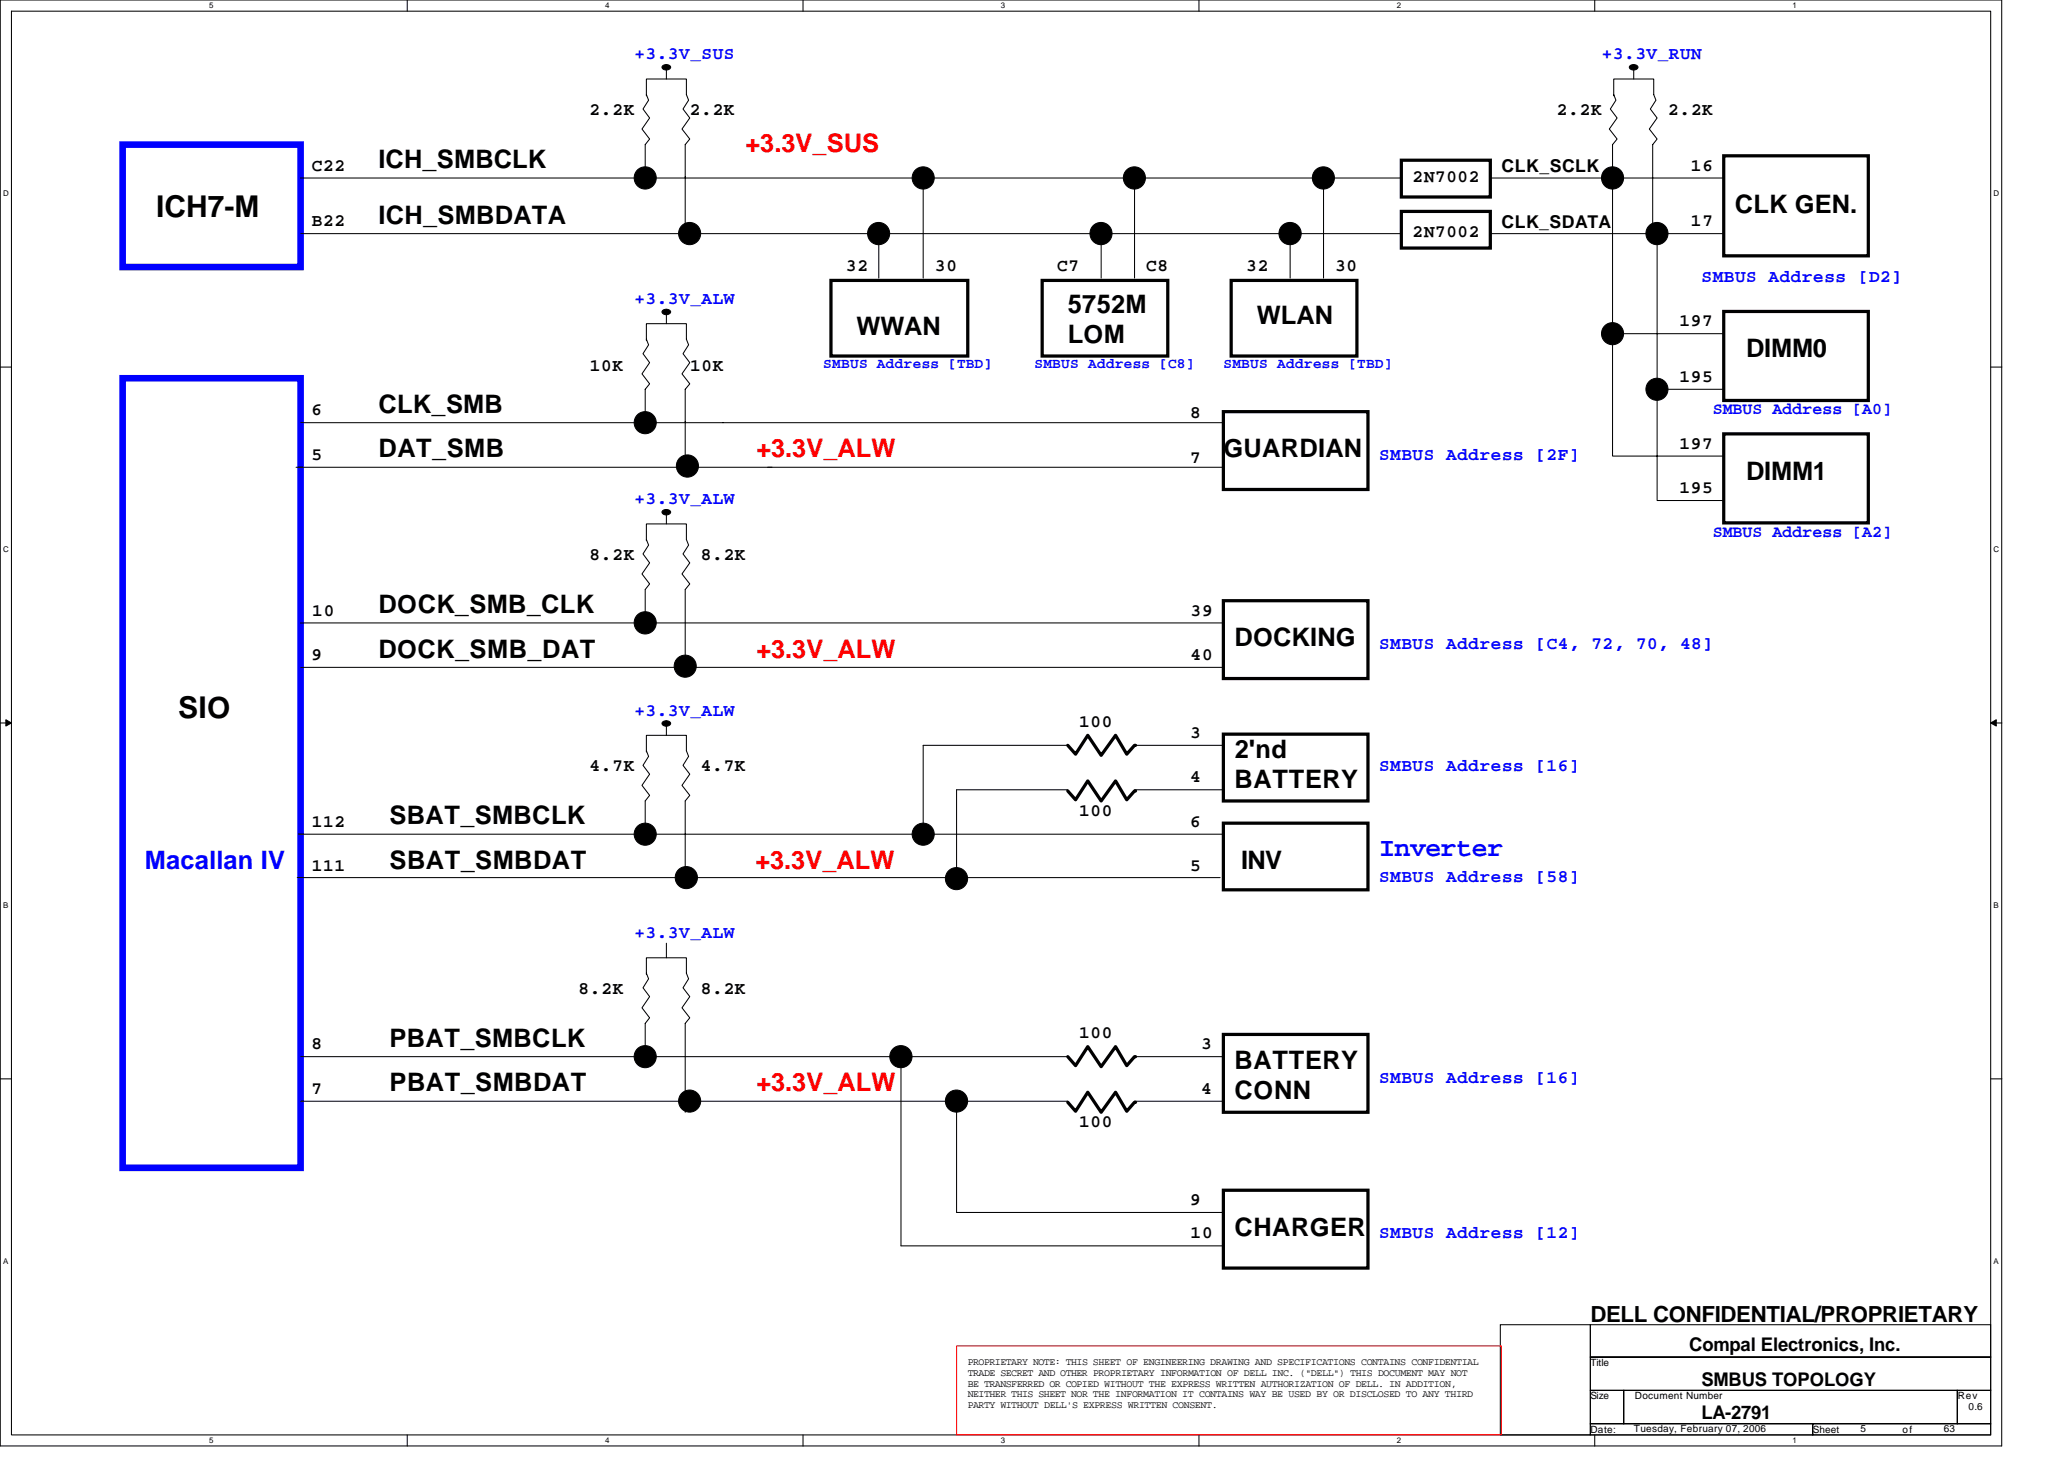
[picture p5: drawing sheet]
<svg xmlns="http://www.w3.org/2000/svg" width="297mm" height="210mm" viewBox="0 0 297 210" stroke-linecap="round" stroke-linejoin="round" font-family="sans-serif">
<path d="M0 0h288.1v208h-288.1zM1.6 1.6h284.9v204.8h-284.9z" fill="none" stroke="#000" stroke-width=".15"/>
<g fill="#fff">
<path d="M30.1 .2h.6v1.2h-.6z"/>
<path d="M30.1 206.6h.6v1.3h-.6z"/>
</g>
<path d="M58.6 0v1.6M58.6 206.4v1.6" fill="none" stroke="#000" stroke-width=".15"/>
<g fill="#fff">
<path d="M87.1 .2h.6v1.2h-.6z"/>
<path d="M87.1 206.6h.6v1.3h-.6z"/>
</g>
<path d="M115.6 0v1.6M115.6 206.4v1.6" fill="none" stroke="#000" stroke-width=".15"/>
<g fill="#fff">
<path d="M144 .2h.6v1.2h-.6z"/>
<path d="M144 206.6h.6v1.3h-.6z"/>
</g>
<path d="M172.5 0v1.6M172.5 206.4v1.6" fill="none" stroke="#000" stroke-width=".15"/>
<g fill="#fff">
<path d="M201 .2h.6v1.2h-.6z"/>
<path d="M201 206.6h.6v1.3h-.6z"/>
</g>
<path d="M229.5 0v1.6M229.5 206.4v1.6" fill="none" stroke="#000" stroke-width=".15"/>
<g fill="#fff">
<path d="M258 .2h.6v1.2h-.6z"/>
<path d="M258 206.6h.6v1.3h-.6z"/>
<path d="M.4 27.2h.8v1.3h-.8z"/>
<path d="M286.9 27.2h.8v1.3h-.8z"/>
<path d="M.4 78.4h.8v1.3h-.8z"/>
<path d="M286.9 78.4h.8v1.3h-.8z"/>
</g>
<path d="M0 52.8h1.6M286.5 52.8h1.6" fill="none" stroke="#000" stroke-width=".15"/>
<g fill="#fff">
<path d="M.4 129.6h.8v1.3h-.8z"/>
<path d="M286.9 129.6h.7v1.3h-.7z"/>
</g>
<path d="M0 104h1.6M286.5 104h1.6" fill="none" stroke="#000" stroke-width=".15"/>
<path d="M.8 103.5l.8 .5-.8 .5zM286.5 104l.8-.5v1z" fill="#000" stroke="#000" stroke-width=".14"/>
<g fill="#fff">
<path d="M.4 180.8h.8v1.3h-.8z"/>
<path d="M286.9 180.8h.7v1.3h-.7z"/>
</g>
<g fill="none" stroke="#000" stroke-width=".15">
<path d="M93 13.6l.3 .8-.8 1.3 1 1.3-1.1 1.6 1.1 1.4-.6 .8v4.8M93 13.8v-2.4h5.8v2.2l.3 .8-.8 1.3 1 1.3-1.2 1.6 1.2 1.4-.7 .8v12.8M95.9 9.3v2.1M232.2 13.6l.4 .8-.8 1.3 .9 1.3-1.1 1.6 1.1 1.4-.6 .8v44.8h16M232.2 13.8v-2.4h5.8v2.2l.3 .8-.8 1.3 1 1.3-1.1 1.6 1.1 1.4-.7 .8v12.8M235.1 9.3v2.1M43.3 33.6h158.4M43.3 25.6h158.4M126.5 33.6v6.4M132.9 25.6v14.4M158.5 33.6v6.4M163.3 25.6v14.4"/>
<path d="M185.7 33.6v6.4M190.5 25.6v14.4M214.5 33.6h33.6M214.5 25.6h33.6M238.5 33.6v38.4h9.6M93 48.8l.3 .8-.8 1.3 1 1.3-1.1 1.6 1.1 1.4-.6 .8v4.8M93 49v-2.4h5.8v2.2l.3 .8-.8 1.3 1 1.3-1.2 1.6 1.2 1.4-.7 .8v11.4M95.9 44.5v2.1M232.1 48h16M238.5 56h9.6M42.6 67.2h133.5M43.3 60.8h132.8"/>
<path d="M93 77.6l.3 .8-.8 1.3 1 1.3-1.1 1.6 1.1 1.4-.6 .8v4.8M93 77.8v-2.4h5.8v2.2l.3 .8-.8 1.3 1 1.3-1.2 1.6 1.2 1.4-.7 .8v11.2M95.9 73.3v2.1M43.3 96h132.8M43.3 89.6h132.8M93 108l.3 .8-.8 1.3 1 1.3-1.1 1.6 1.1 1.4-.6 .8v4.8M93 108.2v-2.4h5.8v2.2l.3 .8-.8 1.3 1 1.3-1.2 1.6 1.2 1.4-.7 .8v11.1M95.9 103.7v2.1M153.7 113.6h-16v12.8M153.7 107.2h-20.8v12.8M163.3 107.2h12.8M163.3 113.6h12.8"/>
<path d="M42.8 126.3h132.8M42.9 120h133.3M95.9 135.7v2.1M0 155.2h1.6M43.3 152h110.4M43.3 158.4h110.4M93 140l.3 .8-.8 1.3 1 1.3-1.1 1.6 1.1 1.4-.6 .8v4.8M93 140.2v-2.4h5.8v2.2l.3 .8-.8 1.3 1 1.3-1.2 1.6 1.2 1.4-.7 .8v12.8M129.7 152v27.2h46.4M137.7 158.4v16h38.4M163.3 152h12.8M163.3 158.4h12.8"/>
<path d="M286.5 155.2h1.6M215.9 190.6h13v15.8h-13zM228.9 190.6h57.6v4.6h-57.6zM228.9 195.2h57.6v4.8h-57.6zM228.9 204.8h32v1.6h-32zM228.9 200h4.8v4.8h-4.8zM233.7 200h48v4.8h-48zM260.9 204.8h25.6v1.6h-25.6zM281.7 200h4.8v4.8h-4.8z"/>
</g>
<path d="M17.6 20.8h25.7v17.6h-25.7zM17.6 54.4h25.7v113.6h-25.7z" fill="none" stroke="#00f" stroke-width=".95"/>
<g fill="none" stroke="#000" stroke-width=".47">
<path d="M201.7 23.1h12.8v5.2h-12.8zM201.7 30.4h12.8v5.3h-12.8zM248.1 22.4h20.8v14.4h-20.8zM119.6 40.3h19.7v10.9h-19.7zM150 40.3h18.1v10.9h-18.1zM176.1 59.2h20.8v11.2h-20.8zM177.2 40.3h18.1v10.9h-18.1zM248.1 44.8h20.8v12.8h-20.8zM248.1 62.4h20.8v12.8h-20.8zM176.1 86.4h20.8v11.2h-20.8zM153.7 107.2l1.1 1.3 1.7-2.7 2 2.9 2-2.9 1.7 2.7 1.1-1.3h.1M153.7 113.8l1.1 1.3 1.7-2.7 2 2.8 2-2.8 1.7 2.7 1.1-1.3h.1"/>
<path d="M176.1 105.6h20.8v9.6h-20.8zM176.1 118.4h20.8v9.6h-20.8zM153.7 152l1.1 1.3 1.7-2.7 2 2.9 2-2.9 1.7 2.7 1.1-1.3h.1M153.7 158.6l1.1 1.3 1.7-2.8 2 2.9 2-2.9 1.7 2.8 1.1-1.3h.1M176.1 148.8h20.8v11.2h-20.8zM176.1 171.2h20.8v11.2h-20.8z"/>
</g>
<g fill="#000" stroke="#000" stroke-width=".15">
<path d="M95.4 9.5a.77 .77 0 0 1 1.1 .2 .69 .69 0 0 1-.6 .4 .69 .69 0 0 1-.6-.4z" fill-rule="evenodd"/>
<path d="M234.6 9.5a.77 .77 0 0 1 1.1 .2 .69 .69 0 0 1-.6 .4 .69 .69 0 0 1-.6-.4z" fill-rule="evenodd"/>
<path d="M95.4 44.7a.77 .77 0 0 1 1.1 .2 .69 .69 0 0 1-.6 .4 .69 .69 0 0 1-.6-.4z" fill-rule="evenodd"/>
<path d="M95.4 73.5a.77 .77 0 0 1 1.1 .2 .69 .69 0 0 1-.6 .4 .69 .69 0 0 1-.6-.4z" fill-rule="evenodd"/>
<path d="M95.4 103.9a.77 .77 0 0 1 1.1 .2 .69 .69 0 0 1-.6 .4 .69 .69 0 0 1-.6-.4z" fill-rule="evenodd"/>
<circle cx="92.8" cy="25.6" r="1.6"/>
<circle cx="99.2" cy="33.6" r="1.6"/>
<circle cx="126.4" cy="33.6" r="1.6"/>
<circle cx="132.9" cy="25.6" r="1.6"/>
<circle cx="158.4" cy="33.6" r="1.6"/>
<circle cx="163.2" cy="25.6" r="1.6"/>
<circle cx="185.7" cy="33.6" r="1.6"/>
<circle cx="190.4" cy="25.6" r="1.6"/>
<circle cx="232.1" cy="25.6" r="1.6"/>
<circle cx="238.5" cy="33.6" r="1.6"/>
<circle cx="232.1" cy="48" r="1.59"/>
<circle cx="238.5" cy="56" r="1.59"/>
<circle cx="92.9" cy="60.8" r="1.59"/>
<circle cx="98.9" cy="67" r="1.6"/>
<circle cx="92.8" cy="89.6" r="1.6"/>
<circle cx="98.6" cy="95.8" r="1.59"/>
<circle cx="92.9" cy="120" r="1.59"/>
<circle cx="98.8" cy="126.3" r="1.6"/>
<circle cx="132.9" cy="120" r="1.59"/>
<circle cx="137.7" cy="126.4" r="1.6"/>
<circle cx="92.9" cy="152" r="1.59"/>
<circle cx="99.2" cy="158.4" r="1.59"/>
<circle cx="129.7" cy="152" r="1.6"/>
<circle cx="137.7" cy="158.4" r="1.6"/>
</g>
<path d="M137.7 193.6h78.4v12.8h-78.4z" fill="none" stroke="#f00" stroke-width=".15"/>
<g font-size="4.3">
<text x="22.5" y="31.2">ICH7-M</text>
<text x="25.7" y="103.2">SIO</text>
</g>
<text font-size="3.8" fill="#00f" x="198.5" y="123.2">Inverter</text>
<g font-size="3.7" fill="#f00">
<text x="107.3" y="21.8">+3.3V_SUS</text>
<text x="108.9" y="65.8">+3.3V_ALW</text>
<text x="108.9" y="94.6">+3.3V_ALW</text>
<text x="108.7" y="125">+3.3V_ALW</text>
<text x="108.9" y="157">+3.3V_ALW</text>
</g>
<g font-size="3.7">
<text x="54.5" y="24.2">ICH_SMBCLK</text>
<text x="54.5" y="32.2">ICH_SMBDATA</text>
<text x="249.7" y="30.6">CLK GEN.</text>
<text x="153.7" y="45">5752M</text>
<text x="180.9" y="46.6">WLAN</text>
<text x="123.3" y="48.2">WWAN</text>
<text x="153.7" y="49.3">LOM</text>
<text x="251.3" y="51.4">DIMM0</text>
<text x="54.5" y="59.4">CLK_SMB</text>
<text x="54.5" y="65.8">DAT_SMB</text>
<text x="176.1" y="65.8">GUARDIAN</text>
<text x="251.3" y="69">DIMM1</text>
<text x="54.5" y="88.2">DOCK_SMB_CLK</text>
<text x="54.5" y="94.6">DOCK_SMB_DAT</text>
<text x="177.7" y="93">DOCKING</text>
<text x="177.7" y="113.3">BATTERY</text>
<text x="177.7" y="109">2'nd</text>
<text x="56" y="118.6">SBAT_SMBCLK</text>
<text x="56" y="125">SBAT_SMBDAT</text>
<text x="178.6" y="125">INV</text>
<text x="56" y="150.6">PBAT_SMBCLK</text>
<text x="177.7" y="153.8">BATTERY</text>
<text x="56" y="157">PBAT_SMBDAT</text>
<text x="177.7" y="158.1">CONN</text>
<text x="177.7" y="177.8">CHARGER</text>
</g>
<text font-size="3.7" fill="#00f" x="20.8" y="125">Macallan IV</text>
<text font-size="3.2" x="228.9" y="190.2">DELL CONFIDENTIAL/PROPRIETARY</text>
<g font-size="2.7">
<text x="243.1" y="194.4">Compal Electronics, Inc.</text>
<text x="244.9" y="199.3">SMBUS TOPOLOGY</text>
<text x="244.9" y="204.2">LA-2791</text>
</g>
<g font-size="2.5" fill="#00f">
<text x="91.3" y="8.6">+3.3V_SUS</text>
<text x="230.5" y="8.6">+3.3V_RUN</text>
<text x="244.9" y="40.6">SMBUS Address [D2]</text>
<text x="91.3" y="43.8">+3.3V_ALW</text>
<text x="198.5" y="66.1">SMBUS Address [2F]</text>
<text x="91.3" y="72.6">+3.3V_ALW</text>
<text x="198.5" y="93.4">SMBUS Address [C4, 72, 70, 48]</text>
<text x="91.3" y="103">+3.3V_ALW</text>
<text x="198.5" y="111">SMBUS Address [16]</text>
<text x="198.5" y="127">SMBUS Address [58]</text>
<text x="91.3" y="135">+3.3V_ALW</text>
<text x="198.5" y="155.8">SMBUS Address [16]</text>
<text x="198.5" y="178.2">SMBUS Address [12]</text>
</g>
<g font-size="2.5">
<text x="84.9" y="16.6">2.2K</text>
<text x="99.3" y="16.6">2.2K</text>
<text x="224.1" y="16.6">2.2K</text>
<text x="240.1" y="16.6">2.2K</text>
<text x="44.9" y="24.6">C22</text>
<text x="203.3" y="26.1">2N7002</text>
<text x="216.1" y="24.8">CLK_SCLK</text>
<text x="243.3" y="24.6">16</text>
<text x="44.9" y="32.6">B22</text>
<text x="203.3" y="34.1">2N7002</text>
<text x="216.1" y="32.8">CLK_SDATA</text>
<text x="243.3" y="32.6">17</text>
<text x="121.7" y="38.9">32</text>
<text x="134.5" y="38.9">30</text>
<text x="152.1" y="38.9">C7</text>
<text x="164.9" y="38.9">C8</text>
<text x="179.3" y="38.9">32</text>
<text x="192.1" y="38.9">30</text>
<text x="241.7" y="46.9">197</text>
<text x="84.9" y="53.4">10K</text>
<text x="99.3" y="53.4">10K</text>
<text x="44.8" y="59.8">6</text>
<text x="241.7" y="54.9">195</text>
<text x="171.3" y="60.1">8</text>
<text x="241.7" y="64.6">197</text>
<text x="44.8" y="66.1">5</text>
<text x="171.3" y="66.6">7</text>
<text x="241.7" y="71">195</text>
<text x="84.9" y="80.6">8.2K</text>
<text x="100.9" y="80.6">8.2K</text>
<text x="44.9" y="88.6">10</text>
<text x="171.3" y="88.6">39</text>
<text x="44.8" y="95">9</text>
<text x="171.3" y="95">40</text>
<text x="155.3" y="104.6">100</text>
<text x="171.3" y="106.2">3</text>
<text x="84.9" y="111">4.7K</text>
<text x="100.9" y="111">4.7K</text>
<text x="171.3" y="112.6">4</text>
<text x="44.9" y="119">112</text>
<text x="155.3" y="117.4">100</text>
<text x="171.3" y="119">6</text>
<text x="44.9" y="125.4">111</text>
<text x="171.3" y="125.4">5</text>
<text x="83.3" y="143">8.2K</text>
<text x="100.9" y="143">8.2K</text>
<text x="155.3" y="149.4">100</text>
<text x="44.8" y="151">8</text>
<text x="172.9" y="151">3</text>
<text x="44.8" y="157.4">7</text>
<text x="172.9" y="157.4">4</text>
<text x="155.3" y="162.2">100</text>
<text x="171.3" y="173.4">9</text>
<text x="171.3" y="178.2">10</text>
</g>
<g font-size="2.4" fill="#00f">
<text x="246.5" y="59.6">SMBUS Address [A0]</text>
<text x="246.5" y="77.2">SMBUS Address [A2]</text>
</g>
<g font-size="2.1" fill="#00f">
<text x="118.5" y="53">SMBUS Address [TBD]</text>
<text x="148.9" y="53">SMBUS Address [C8]</text>
<text x="176.1" y="53">SMBUS Address [TBD]</text>
</g>
<g font-size="1.4">
<text x="139.3" y="196.4">PROPRIETARY NOTE: THIS SHEET OF ENGINEERING DRAWING AND SPECIFICATIONS CONTAINS CONFIDENTIAL</text>
<text x="139.3" y="197.9">TRADE SECRET AND OTHER PROPRIETARY INFORMATION OF DELL INC. (&quot;DELL&quot;) THIS DOCUMENT MAY NOT</text>
<text x="228.9" y="196.5">Title</text>
<text x="139.3" y="199.5">BE TRANSFERRED OR COPIED WITHOUT THE EXPRESS WRITTEN AUTHORIZATION OF DELL. IN ADDITION,</text>
<text x="139.3" y="201">NEITHER THIS SHEET NOR THE INFORMATION IT CONTAINS WAY BE USED BY OR DISCLOSED TO ANY THIRD</text>
<text x="139.3" y="202.6">PARTY WITHOUT DELL'S EXPRESS WRITTEN CONSENT.</text>
<text x="228.9" y="201.3">Size</text>
<text x="235.3" y="201.3">Document Number</text>
<text x="281.7" y="201.3">Rev</text>
<text x="283.3" y="202.9">0.6</text>
<text x="228.9" y="206.1">Date:</text>
<text x="235.1" y="206">Tuesday, February 07, 2006</text>
<text x="260.9" y="206.1">Sheet</text>
<text x="267.8" y="206">5</text>
<text x="273.8" y="206.1">of</text>
<text x="279.8" y="206">63</text>
</g>
<g font-size="1.1">
<text x="30.1" y="1.2">5</text>
<text x="87.1" y="1.2">4</text>
<text x="144" y="1.2">3</text>
<text x="201" y="1.2">2</text>
<text x="258" y="1.2">1</text>
<text x=".4" y="28.2">D</text>
<text x="286.9" y="28.2">D</text>
<text x=".4" y="79.4">C</text>
<text x="286.9" y="79.4">C</text>
<text x=".4" y="130.6">B</text>
<text x="286.9" y="130.6">B</text>
<text x=".4" y="181.8">A</text>
<text x="286.9" y="181.8">A</text>
<text x="30.1" y="207.6">5</text>
<text x="87.1" y="207.6">4</text>
<text x="144" y="207.6">3</text>
<text x="201" y="207.6">2</text>
<text x="258" y="207.6">1</text>
</g>
</svg>
